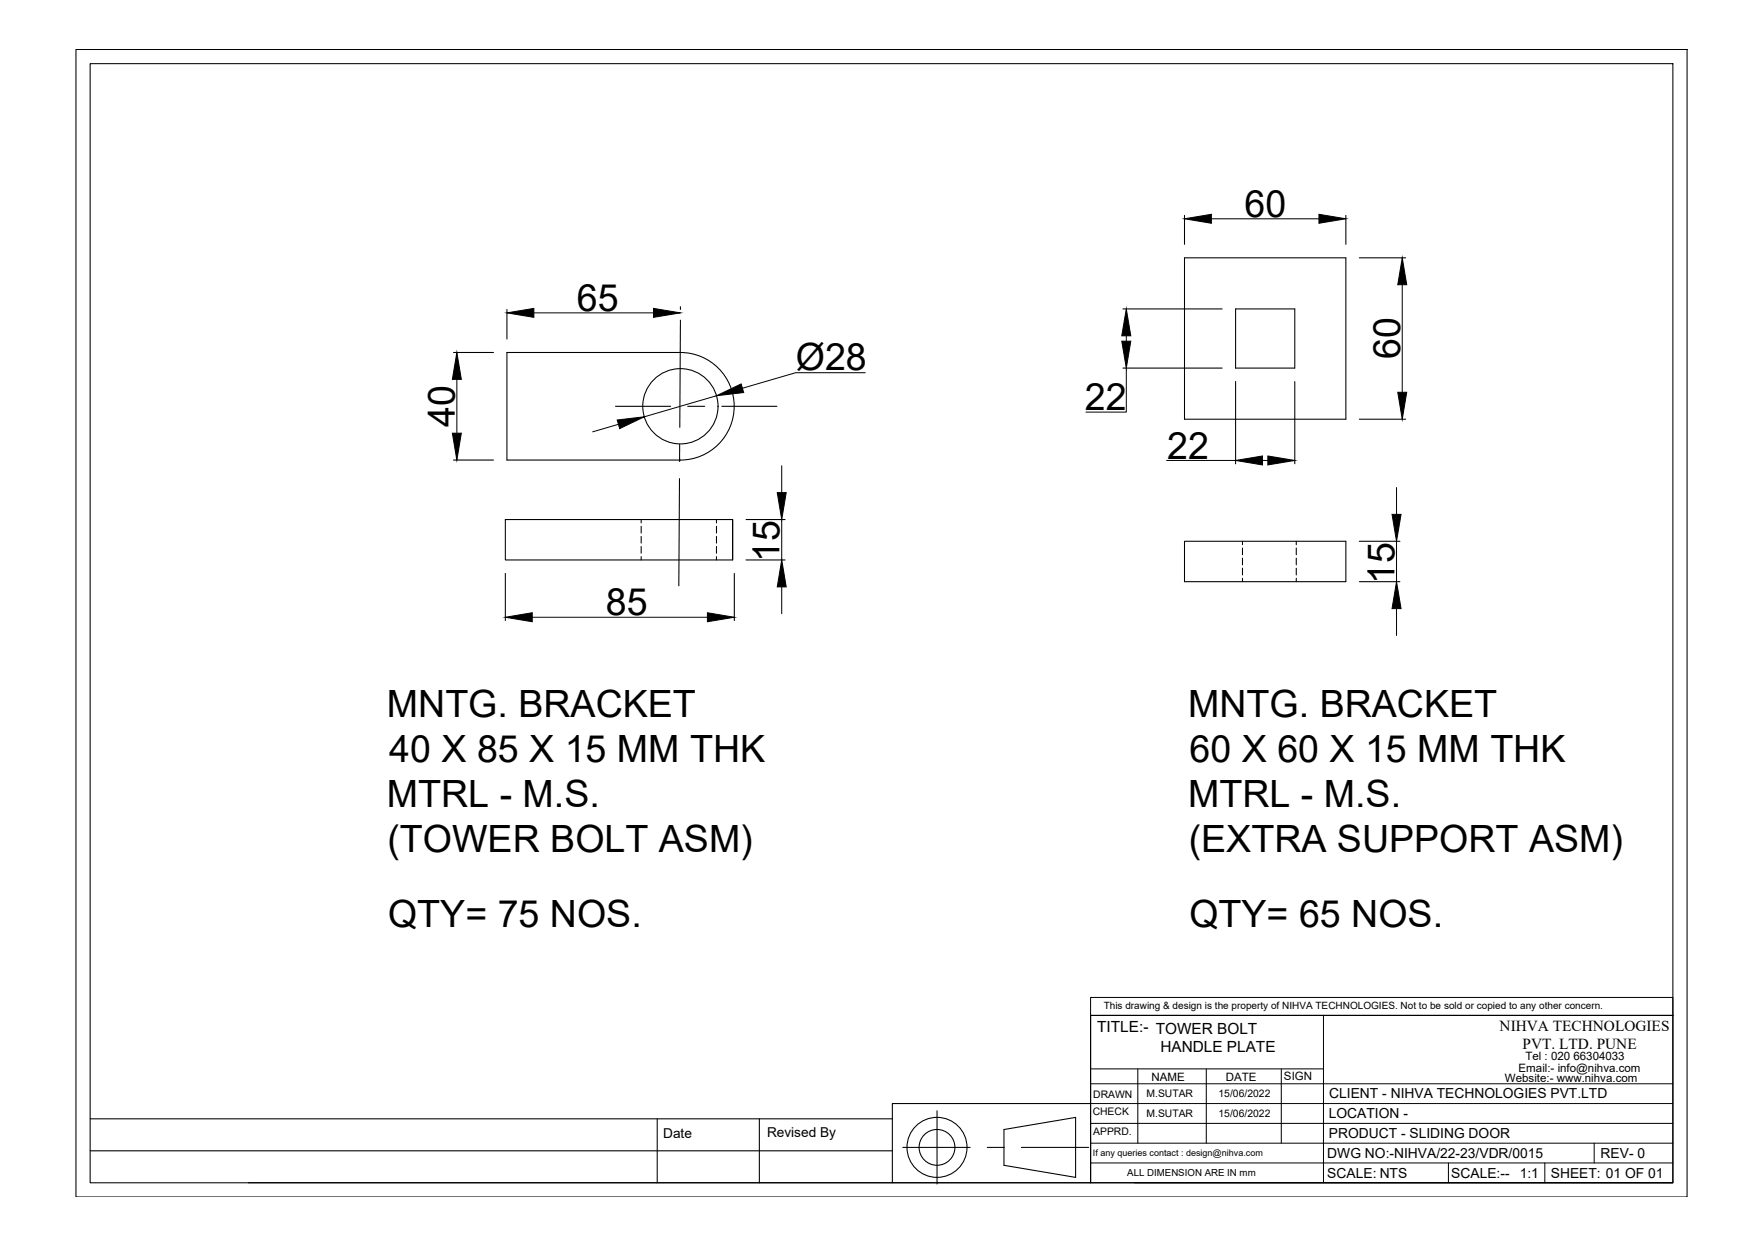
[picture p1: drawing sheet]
<svg xmlns="http://www.w3.org/2000/svg" width="420mm" height="297mm" viewBox="0 0 420 297" stroke-linecap="round" stroke-linejoin="round" font-family="sans-serif">
<!-- layer: 0 -->
<g fill="none" stroke="#000" stroke-width=".25">
<path d="M18.1 11.8h384.4v273.8h-384.4zM21.5 15.2h377.6v267h-377.6zM282.6 51.4v6.9M321.1 51.4v6.9M120.9 73.8v7.1M162.3 73.2v.6M162.3 76.4l-.1 25.6M267.9 73.7h23.7M282.6 61.5h38.5v38.5h-38.5zM294.8 73.7h14.1v14.1h-14.1zM324.3 61.5h11.1M108.2 84.1h9.5"/>
<path d="M120.9 84.1h41.4a12.8 12.8 0 0 1 12.9 12.8 12.8 12.8 0 0 1-12.9 12.9h-41.4zM146.8 96.9h13.2M164.1 96.9h4.1M172.2 96.9h13.2M267.9 87.8h23.7M294.8 91v19.7M308.9 91v19.7M108.2 109.8h9.5M162.1 114.2l-.1 25.6M162.2 106l-.1 4.1M324.3 100h11.1M120.6 124h54.2v9.6h-54.2z"/>
<path d="M120.6 136.8v11.3M153 124v.8M153 125.6v1.6M153 128v1.6M153 130.4v1.6M153 132.8v.8M170.9 124v.8M170.9 125.6v1.6M170.9 128v1.6M170.9 130.4v1.6M170.9 132.8v.8M174.8 124v9.6"/>
<path d="M175.2 136.8v11.3M178 124h9.3M178 133.6h9.3M282.6 129.1h38.5v9.7h-38.5zM296.4 129.1v.8M296.4 130.8v1.6M296.4 133.2v1.6M296.4 135.6v1.6M296.4 138v.8M309.3 129.1v.8M309.3 130.8v1.6M309.3 133.2v1.6"/>
<path d="M309.3 135.6v1.6M309.3 138v.8M324.3 138.8h9.7M324.3 129.1h9.7M260.2 242.3h138.9v39.9h-138.9zM21.5 274.6h191.4M21.5 266.9h191.4M156.8 266.9v15.3M181.2 266.9v15.3M215.4 273.8h16.1M223.6 265v17.5M235.5 273.8h4.1"/>
<path d="M239.5 269.5l17.1-2.9v14.3l-17.1-2.9zM243.7 273.8h16.1M260.2 263.3h-47.3v18.9h-153.6M212.9 282.2h47.3M270.7 282.2h128.4"/>
<circle cx="162.3" cy="96.9" r="9"/>
<circle cx="223.6" cy="273.7" r="7.2"/>
<circle cx="223.6" cy="273.7" r="4.3"/>
</g>
<g fill="none" stroke="#000" stroke-width=".24">
<path d="M289 52.2h25.7M127.4 74.6h28.5M334.6 67.9v25.7M109 90.5v12.8M171 94.4l-17.3 5M206.4 88.9h-16.6l-12.7 3.7M268.7 87.8v10.5h-9.6M268.7 80.1v1.3M147.6 101.2l-6.2 1.8M186.5 111.1v6.4M278.3 109.9h16.5M301.2 109.9h1.3"/>
<path d="M333.2 116.3v6.4M186.5 124v9.6M333.2 129.1v9.7M127 147.3h41.8M186.5 140v6.4M333.2 145.2v6.4M260.2 238h138.9v4.3h-138.9zM260.2 258.6h138.9M260.2 242.3v39.9M260.2 255h55.6M262.6 242.3h136.5M271.5 255v17.7"/>
<path d="M287.8 255v17.7M305.7 255v17.7M315.8 242.3v39.9M260.2 272.7h138.9M260.2 268h138.9M260.2 263.3h138.9M260.2 277.5h138.9M345.6 277.5v4.7M368.6 277.5v4.7M380.4 272.7v4.8"/>
</g>
<g fill="#000" stroke="#000" stroke-width=".24">
<path d="M282.6 52.2l6.4-1.1v2.2zM314.7 51.1l6.4 1.1-6.4 1.1zM120.9 74.6l6.5-1v2.1zM155.9 73.6l6.4 1-6.4 1.1zM334.6 61.5l1 6.4h-2.1zM109 84.1l1.1 6.4h-2.2zM171 94.4l5.8-2.8 .6 2.1zM268.7 73.7l1.1 6.4h-2.2zM267.6 81.4h2.2l-1.1 6.4zM333.5 93.6h2.1l-1 6.4zM107.9 103.3h2.2l-1.1 6.5zM147.3 100.2l6.4-.8-5.8 2.9z"/>
<path d="M185.4 117.5h2.2l-1.1 6.5zM294.8 109.9l6.4-1.1v2.1zM302.5 108.8l6.4 1.1-6.4 1zM332.1 122.7h2.2l-1.1 6.4zM120.6 147.3l6.4-1.1v2.1zM168.8 146.2l6.4 1.1-6.4 1zM186.5 133.6l1.1 6.4h-2.2zM333.2 138.8l1.1 6.4h-2.2z"/>
</g>
<g font-size="9">
<text x="296.9" y="51.7">60</text>
<text x="137.6" y="74.1">65</text>
<text x="189.9" y="88.3">Ø28</text>
<text x="334.1" y="85.7" transform="rotate(-90 334.1 85.7)">60</text>
<text x="108.5" y="101.8" transform="rotate(-90 108.5 101.8)">40</text>
<text x="258.8" y="97.9">22</text>
<text x="278.5" y="109.5">22</text>
<text x="186" y="134.1" transform="rotate(-90 186 134.1)">15</text>
<text x="332.7" y="139.3" transform="rotate(-90 332.7 139.3)">15</text>
<text x="144.6" y="146.8">85</text>
<text x="92.3" y="171">MNTG. BRACKET</text>
<text x="283.5" y="171">MNTG. BRACKET</text>
<text x="92.9" y="181.8">40 X 85 X 15 MM THK</text>
<text x="283.8" y="181.8">60 X 60 X 15 MM THK</text>
<text x="92.3" y="192.6">MTRL - M.S.</text>
<text x="283.5" y="192.6">MTRL - M.S.</text>
<text x="92.4" y="203.4">(TOWER BOLT ASM)</text>
<text x="283.6" y="203.4">(EXTRA SUPPORT ASM)</text>
<text x="92.6" y="221.2">QTY= 75 NOS.</text>
<text x="283.8" y="221.2">QTY= 65 NOS.</text>
</g>
<g font-size="3.7">
<text x="261.8" y="246.2">TITLE:- TOWER BOLT</text>
<text x="276.8" y="251.1">HANDLE PLATE</text>
<text x="357.8" y="246.1">NIHVA TECHNOLOGIES</text>
<text x="363.3" y="250.2">PVT. LTD. PUNE</text>
</g>
<g font-size="3.3">
<text x="317.1" y="262.1">CLIENT - NIHVA TECHNOLOGIES PVT.LTD</text>
<text x="317.1" y="266.8">LOCATION -</text>
<text x="158.2" y="271.5">Date</text>
<text x="183" y="271.2">Revised By</text>
<text x="317" y="271.5">PRODUCT - SLIDING DOOR</text>
<text x="316.7" y="276.4">DWG NO:-NIHVA/22-23/VDR/0015</text>
<text x="316.7" y="281">SCALE: NTS</text>
<text x="346.3" y="281">SCALE:--</text>
<text x="362.6" y="281">1:1</text>
<text x="370" y="281">SHEET: 01 OF 01</text>
<text x="381.9" y="276.2">REV- 0</text>
</g>
<g font-size="2.7">
<text x="274.8" y="257.9">NAME</text>
<text x="306.3" y="257.7">SIGN</text>
<text x="362.3" y="255.7">Email:- info@nihva.com</text>
<text x="364" y="253">Tel : 020 66304033</text>
<text x="292.5" y="258">DATE</text>
<text x="359.1" y="258.3">Website:- www.nihva.com</text>
</g>
<g font-size="2.5">
<text x="260.8" y="262">DRAWN</text>
<text x="273.5" y="261.8">M.SUTAR</text>
<text x="290.7" y="261.8">15/06/2022</text>
<text x="260.7" y="266.1">CHECK</text>
<text x="273.5" y="266.6">M.SUTAR</text>
<text x="290.7" y="266.6">15/06/2022</text>
<text x="260.8" y="270.8">APPRD.</text>
</g>
<text font-size="2.4" x="263.3" y="240.6">This drawing &amp; design is the property of NIHVA TECHNOLOGIES. Not to be sold or copied to any other concern.</text>
<text font-size="2.3" x="268.9" y="280.6">ALL DIMENSION ARE IN mm</text>
<text font-size="2.1" x="260.8" y="275.7">If any queries contact : design@nihva.com</text>
</svg>
